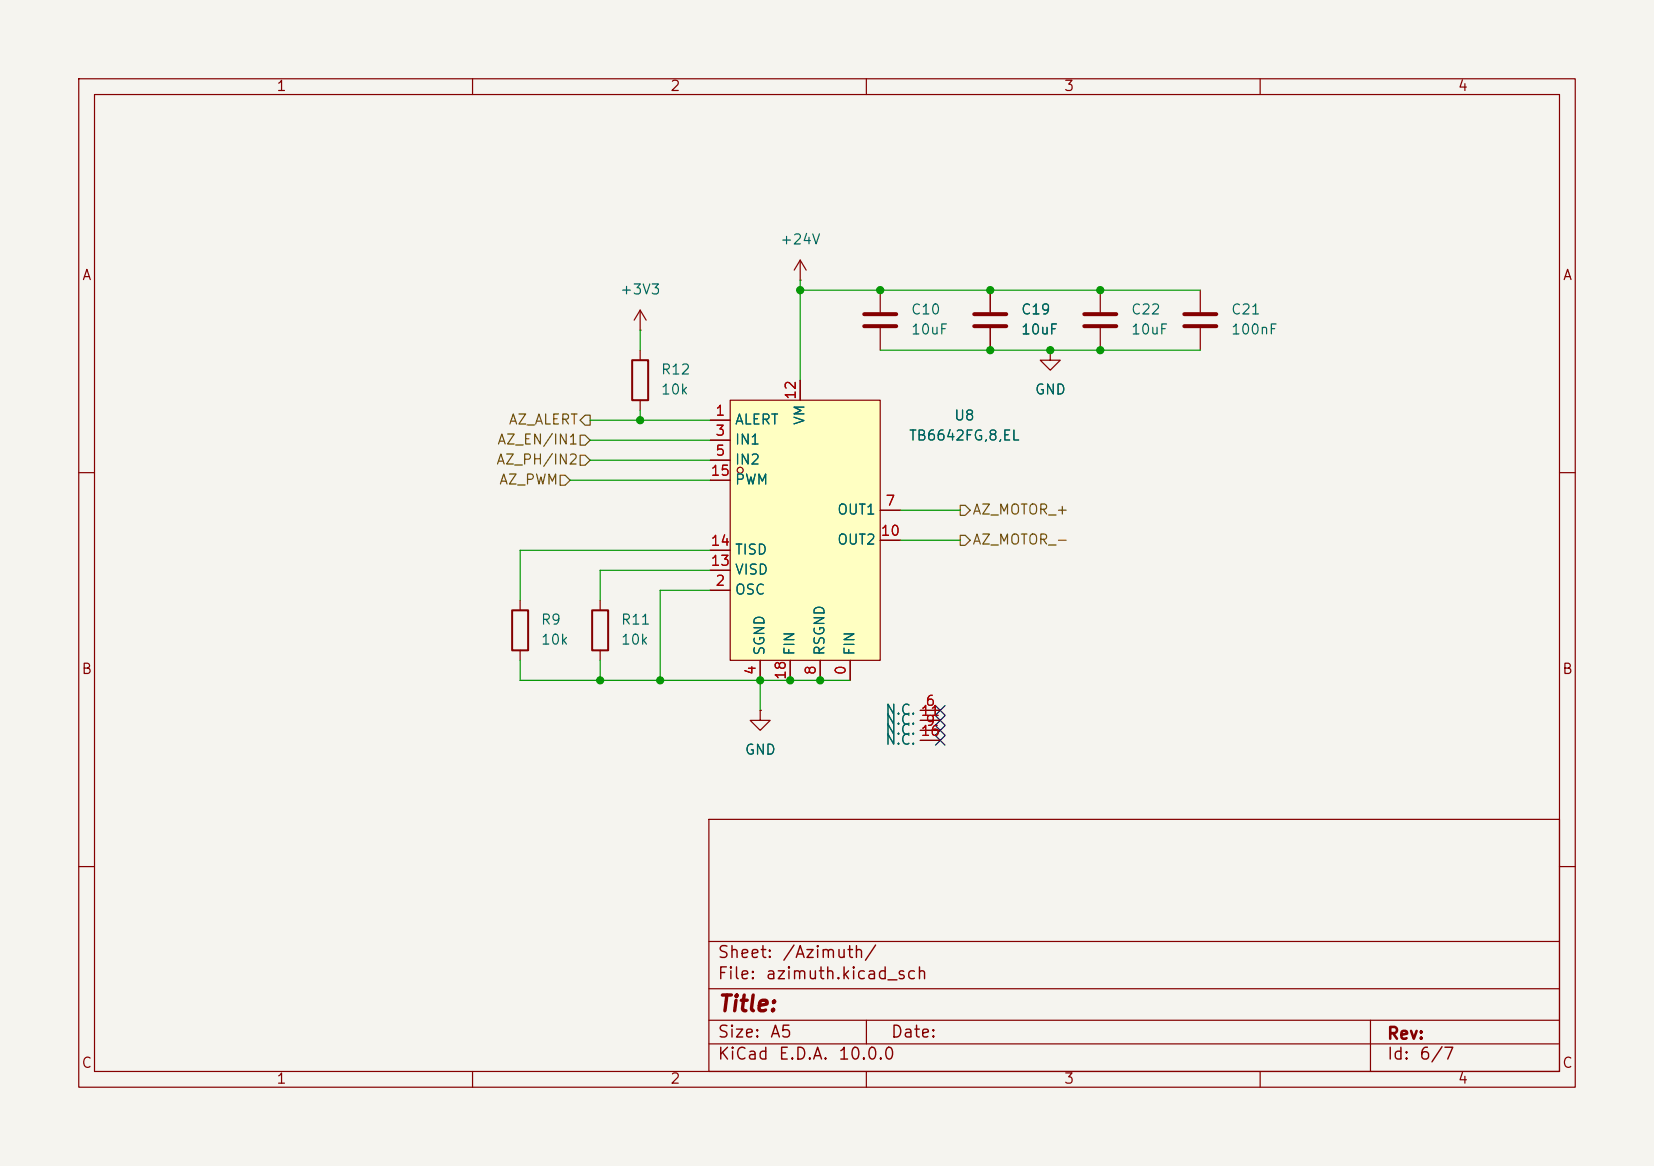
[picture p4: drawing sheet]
<svg xmlns="http://www.w3.org/2000/svg" width="210mm" height="148mm" viewBox="0 0 210 148" stroke-linecap="round" stroke-linejoin="round" font-family="sans-serif">
<path d="M0 0h210v148h-210z" fill="#f5f4ef" stroke="#f5f4ef" stroke-width=".13"/>
<g fill="none" stroke="#840000" stroke-width=".15">
<path d="M10 10h190v128h-190zM12 12h186v124h-186zM60 10v2M110 10v2M160 10v2M81.3 39.4l-.8 1.2M81.3 39.4l.7 1.2M81.3 39.4v2.5M111.8 36.8v2.8M125.7 36.8v2.8M152.4 36.8v2.8M81.3 41.9h.1"/>
<path d="M111.8 41.7v2.8M125.7 41.7v2.8M133.3 44.5v1.2h1.3l-1.3 1.3-1.2-1.3h1.2M133.3 44.5h.1M152.4 41.7v2.8M10 60h2M198 60h2M96.5 90.2v1.2h1.3l-1.3 1.3-1.3-1.3h1.3M96.5 90.2h.1M10 110h2M90 104h108v32h-108zM90 119.5h108"/>
<path d="M198 110h2M60 136v2M90 132.5h108M90 129.5h108M90 125.5h108M110 136v2M110 129.5v3M160 136v2M174 129.5v6.5"/>
</g>
<path d="M109.7 39.9h4.1M123.7 39.9h4.1M150.4 39.9h4M109.7 41.4h4.1M123.7 41.4h4.1M150.4 41.4h4" fill="none" stroke="#840000" stroke-width=".51"/>
<path d="M92.7 50.8h19.1v33h-19.1z" fill="#ffffc2"/>
<g fill="none" stroke="#840000" stroke-width=".15">
<path d="M101.6 35.6h.1M101.6 33v2.6M101.6 33l-.8 1.3M101.6 33l.8 1.3M125.7 36.8v2.8M139.7 36.8v2.8M81.3 44.5v1.2M81.3 50.8v1.3M90.2 53.3h2.5M90.2 55.9h2.5M90.2 58.4h2.5M92.7 50.8h19.1v33h-19.1z"/>
<path d="M101.6 48.3v2.5M125.7 41.7v2.8M133.3 44.5h.1M139.7 41.7v2.8M66 76.2v1.3M76.2 76.2v1.3M90.2 74.9h2.5M90.2 72.4h2.5M90.2 69.9h2.5M90.2 61h2.5M111.8 64.8h2.5M111.8 68.6h2.5"/>
<path d="M66 82.6v1.2M76.2 82.6v1.2M96.5 90.2h.1M96.5 83.8v2.6M100.3 83.8v2.6M104.1 83.8v2.6M107.9 83.8v2.6M116.8 90.2h2.6M116.8 92.7h2.6M116.8 91.4h2.6M116.8 94h2.6"/>
<circle cx="94" cy="59.7" r=".38"/>
</g>
<path d="M80.3 45.7h2v5.1h-2zM65 77.5h2.1v5.1h-2.1zM75.2 77.5h2v5.1h-2z" fill="none" stroke="#840000" stroke-width=".25"/>
<path d="M137.7 39.9h4M137.7 41.4h4" fill="none" stroke="#840000" stroke-width=".51"/>
<path d="M73.7 55.2h.6l.6 .7-.6 .6h-.6zM73.7 57.8h.6l.6 .6-.6 .7h-.6zM74.3 52.7h.6v1.3h-.6l-.6-.7zM71.1 60.3h.7l.6 .7-.6 .6h-.7zM121.9 64.1h.7l.6 .7-.6 .6h-.7zM121.9 67.9h.7l.6 .7-.6 .6h-.7z" fill="none" stroke="#725600" stroke-width=".15"/>
<g fill="none" stroke="#009600" stroke-width=".15">
<path d="M101.6 36.8h50.8M101.6 35.6v12.7M74.9 53.3h15.3M74.9 58.4h15.3M74.9 55.9h15.3M81.3 41.9v2.6M81.3 52.1v1.2M111.8 44.5h40.6M72.4 61h17.8M90.2 72.4h-14v3.8M90.2 74.9h-6.4v11.5M90.2 69.9h-24.2v6.3"/>
<path d="M114.3 68.6h7.6M114.3 64.8h7.6M66 83.8v2.6h41.9M76.2 83.8v2.6M96.5 86.4v3.8"/>
</g>
<path d="M118.8 93.4l1.2 1.2M118.8 92.1l1.2 1.2M118.8 89.6l1.2 1.2M118.8 90.8l1.2 1.2M120 93.4l-1.2 1.2M120 92.1l-1.2 1.2M120 89.6l-1.2 1.2M120 90.8l-1.2 1.2" fill="none" stroke="#000084" stroke-width=".15"/>
<g fill="#009600" stroke="#009600" stroke-width=".13">
<circle cx="83.8" cy="86.4" r=".46"/>
<circle cx="96.5" cy="86.4" r=".46"/>
<circle cx="104.1" cy="86.4" r=".46"/>
<circle cx="100.3" cy="86.4" r=".46"/>
<circle cx="76.2" cy="86.4" r=".46"/>
<circle cx="81.3" cy="53.3" r=".46"/>
<circle cx="125.7" cy="44.5" r=".46"/>
<circle cx="133.3" cy="44.5" r=".46"/>
<circle cx="125.7" cy="36.8" r=".46"/>
<circle cx="101.6" cy="36.8" r=".46"/>
<circle cx="111.8" cy="36.8" r=".46"/>
<circle cx="139.7" cy="44.5" r=".46"/>
<circle cx="139.7" cy="36.8" r=".46"/>
</g>
<text font-size="2" fill="#840000" x="91" y="128.9">Title:</text>
<g font-size="1.5" fill="#840000">
<text x="91" y="124.7">File:</text>
<text x="91" y="122">Sheet:</text>
<text x="97.1" y="124.7">azimuth.kicad_sch</text>
<text x="99.2" y="122">/Azimuth/</text>
<text x="91" y="134.9">KiCad</text>
<text x="91" y="132.1">Size:</text>
<text x="97.7" y="132.1">A5</text>
<text x="98.7" y="134.9">E.D.A.</text>
<text x="106.3" y="134.9">10.0.0</text>
<text x="113" y="132.1">Date:</text>
<text x="176" y="132.3">Rev:</text>
<text x="176" y="134.9">Id:</text>
<text x="180.1" y="134.9">6/7</text>
</g>
<g font-size="1.3" fill="#840000">
<text x="35" y="11.9">1</text>
<text x="85" y="11.9">2</text>
<text x="135" y="11.9">3</text>
<text x="185" y="11.9">4</text>
<text x="10.3" y="35.9">A</text>
<text x="198.4" y="35.9">A</text>
<text x="10.3" y="85.9">B</text>
<text x="198.3" y="85.9">B</text>
<text x="10.3" y="135.9">C</text>
<text x="35" y="137.9">1</text>
<text x="85" y="137.9">2</text>
<text x="135" y="137.9">3</text>
<text x="185" y="137.9">4</text>
<text x="198.3" y="135.9">C</text>
</g>
<g font-size="1.3" fill="#006464">
<text x="99" y="31.3">+24V</text>
<text x="78.6" y="37.7">+3V3</text>
<text x="115.6" y="40.2">C10</text>
<text x="129.5" y="40.2">C19</text>
<text x="143.5" y="40.2">C22</text>
<text x="156.2" y="40.2">C21</text>
<text x="83.8" y="47.9">R12</text>
<text x="115.6" y="42.8">10uF</text>
<text x="129.5" y="42.8">10uF</text>
<text x="143.5" y="42.8">10uF</text>
<text x="156.2" y="42.8">100nF</text>
<text x="83.8" y="50.4">10k</text>
<text x="121.1" y="53.7">U8</text>
<text x="131.3" y="50.4">GND</text>
<text x="93.2" y="54.2">ALERT</text>
<text x="93.2" y="56.7">IN1</text>
<text x="93.2" y="59.3">IN2</text>
<text x="102.5" y="54.1" transform="rotate(-90 102.5 54.1)">VM</text>
<text x="115.3" y="56.2">TB6642FG,8,EL</text>
<text x="93.2" y="61.8">PWM</text>
<text x="106.2" y="65.6">OUT1</text>
<text x="93.2" y="70.7">TISD</text>
<text x="106.2" y="69.4">OUT2</text>
<text x="93.2" y="75.8">OSC</text>
<text x="93.2" y="73.3">VISD</text>
<text x="68.6" y="79.6">R9</text>
<text x="68.6" y="82.1">10k</text>
<text x="78.7" y="82.1">10k</text>
<text x="78.7" y="79.6">R11</text>
<text x="97.4" y="83.3" transform="rotate(-90 97.4 83.3)">SGND</text>
<text x="101.2" y="83.3" transform="rotate(-90 101.2 83.3)">FIN</text>
<text x="105" y="83.3" transform="rotate(-90 105 83.3)">RSGND</text>
<text x="108.8" y="83.3" transform="rotate(-90 108.8 83.3)">FIN</text>
<text x="112.3" y="91">N.C. 11</text>
<text x="112.3" y="93.6">N.C. 16</text>
<text x="112.3" y="92.3">N.C.</text>
<text x="112.3" y="94.8">N.C.</text>
<text x="94.5" y="96.1">GND</text>
</g>
<g font-size="1.3" fill="#a90000">
<text x="90.7" y="53.1">1</text>
<text x="101.3" y="50.8" transform="rotate(-90 101.3 50.8)">12</text>
<text x="90.7" y="55.6">3</text>
<text x="90.7" y="58.2">5</text>
<text x="90.1" y="60.7">15</text>
<text x="112.3" y="64.5">7</text>
<text x="90.1" y="69.6">14</text>
<text x="111.7" y="68.3">10</text>
<text x="90.1" y="72.1">13</text>
<text x="90.7" y="74.7">2</text>
<text x="96.3" y="85.8" transform="rotate(-90 96.3 85.8)">4</text>
<text x="100.1" y="86.4" transform="rotate(-90 100.1 86.4)">18</text>
<text x="103.9" y="85.8" transform="rotate(-90 103.9 85.8)">8</text>
<text x="107.7" y="85.8" transform="rotate(-90 107.7 85.8)">0</text>
<text x="117.4" y="89.9">6</text>
<text x="117.4" y="92.5">9</text>
</g>
<g font-size="1.3" fill="#725600">
<text x="62.9" y="59.3">AZ_PH/IN2</text>
<text x="63" y="56.7">AZ_EN/IN1</text>
<text x="64.5" y="54.2">AZ_ALERT</text>
<text x="63.3" y="61.8">AZ_PWM</text>
<text x="123.4" y="65.6">AZ_MOTOR_+</text>
<text x="123.4" y="69.4">AZ_MOTOR_-</text>
</g>
</svg>
